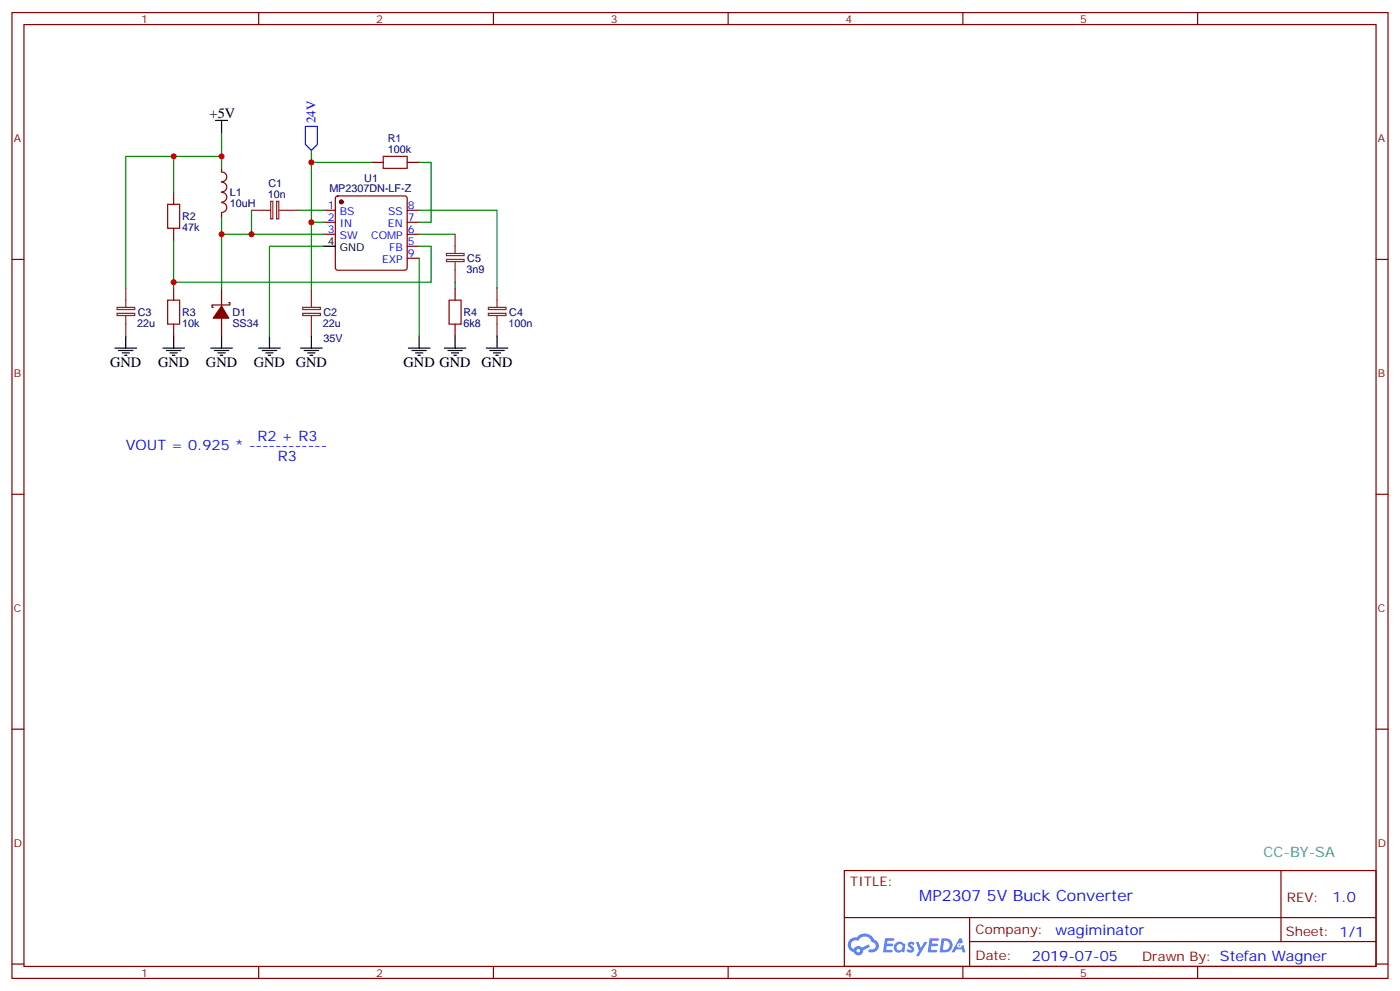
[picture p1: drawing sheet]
<svg xmlns="http://www.w3.org/2000/svg" width="412mm" height="292mm" viewBox="0 0 412 292" stroke-linecap="round" stroke-linejoin="round" font-family="sans-serif">
<g fill="none" stroke="#870000" stroke-width=".35">
<path d="M3.5 3.7h405.4v284.3h-405.4zM7.1 7.2h398.2v277.3h-398.2zM76.2 3.7v3.5M145.3 3.7v3.5M214.5 3.7v3.5M283.6 3.7v3.5M352.8 3.7v3.5M3.5 76.4h3.6M405.3 76.4h3.6M3.5 145.5h3.6M405.3 145.5h3.6M3.5 214.7h3.6"/>
<path d="M405.3 214.7h3.6M248.7 256.3h156.6v28.2h-156.6zM377.3 256.3v20.9M248.7 270.1h156.5M285.6 277.2h119.6M285.6 270.1v14.2M3.5 283.8h3.6M76.2 284.5v3.5M145.3 284.5v3.5M214.5 284.5v3.5M283.6 284.5v3.5M352.8 284.5v3.5"/>
<path d="M405.3 283.8h3.6"/>
</g>
<g fill="#5487ff">
<path d="M267.7 277.5a1.22 1.22 0 0 1 1.7 .2l-.4 .6a.47 .47 0 0 0-.3-.4 .47 .47 0 0 0-.5 .2l.1 .2a1.14 1.14 0 0 1 .8 1.8 1.14 1.14 0 0 1-1.9 0l-.2-.2 .5-.6 .7 .5a.29 .29 0 0 0 .3-.3 .29 .29 0 0 0-.2-.3 1.04 1.04 0 0 1-.6-1.7z"/>
<path d="M260.7 276.2h2.4l.3 .2-.2 .5-1.8 .1-.1 .8h1.5l.3 .4-.3 .4h-1.6l-.2 1.1h1.7l.2 .3-.2 .3-2.6 .1z"/>
<path d="M273.8 276.2h2.4l.3 .2-.1 .5-1.8 .1-.2 .8h1.6l.3 .4-.4 .4-1.6-.1-.1 1.1 1.7 .1 .2 .3-.2 .3-2.6 .1z"/>
<path d="M282.6 276.2h.7l.3 1.3-.6 .3a.69 .69 0 0 0-1 .3 .69 .69 0 0 0 .4 .9 .69 .69 0 0 0 .9-.6l.5-.2 .6 2.2h-.8l-.2-.9h-1.8l-.5 .9h-.8z"/>
<path d="M269.8 277.3h.8l.6 1.8 1.1-1.8h.9l-2.6 4.2h-.8l.9-1.5z"/>
<path d="M277.4 276.2l-.6 4.2h1.3a2.11 2.11 0 0 0 2.5-2.1 2.11 2.11 0 0 0-2.5-2.1zM278.1 277a1.39 1.39 0 0 1 1.7 1.4 1.39 1.39 0 0 1-1.8 1.2h-.3z"/>
<path d="M263.7 277.8a1.54 1.54 0 0 0-.1 2.2 1.54 1.54 0 0 0 2.2 .1l.6 .3 .3-2.3-.2-.3h-.4a1.49 1.49 0 0 0-2.4 0zM264 278.8a.94 .94 0 0 1 1.8 0 .94 .94 0 0 1-1.8 0z"/>
<path d="M250.4 276.6a2.18 2.18 0 0 0 1.1 3.7 1.44 1.44 0 0 0 1.6 .9 1.44 1.44 0 0 0 1.2-1.4l2-1.1-.5-.7-1.9 1a1.47 1.47 0 0 0-2.4 .4 1.39 1.39 0 0 1-.7-1.9 1.39 1.39 0 0 1 2-.5 2.12 2.12 0 0 1 2.2-1.3 2.12 2.12 0 0 1 1.9 1.7 1.14 1.14 0 0 1 1.1 1.4 1.14 1.14 0 0 1-1.7 .7 .43 .43 0 0 0-.5 .4 .43 .43 0 0 0 .4 .5 1.98 1.98 0 0 0 2.5-1.2 1.98 1.98 0 0 0-1.2-2.6 3.1 3.1 0 0 0-5.3-.6l-.9 .1zM252.3 279.9a.55 .55 0 0 1 1.1 0 .55 .55 0 0 1-1.1 0z"/>
<circle cx="282.6" cy="278.3" r=".26"/>
</g>
<g fill="#870000" stroke="#870000" stroke-width=".35">
<path d="M65.3 90.1l2.1 3.6h-4.6z"/>
<circle cx="100.5" cy="59.4" r=".53"/>
</g>
<g fill="none" stroke="#870000" stroke-width=".35">
<path d="M51.2 56.6v3.5M65.3 49.6v1M65.3 50.7a1.41 1.41 0 0 1 1.5 1.4 1.41 1.41 0 0 1-1.5 1.4M65.3 59.7a1.41 1.41 0 0 1 1.5 1.4 1.41 1.41 0 0 1-1.5 1.4M65.3 53.7a1.41 1.41 0 0 1 1.5 1.4 1.41 1.41 0 0 1-1.5 1.4M65.3 56.6a1.41 1.41 0 0 1 1.5 1.4 1.41 1.41 0 0 1-1.5 1.5M99 57.9l.5-.2h19.7l.5 .2 .2 .5v20.4l-.2 .5-.5 .3h-19.7l-.5-.3-.2-.5v-20.4zM109.4 47.8h3.5M119.9 47.8h3.6M51.2 67.2v3.5M65.3 62.6v1.1M95.2 61.9h3.6"/>
<path d="M95.2 65.4h3.6M95.2 69h3.6M119.9 61.9h3.6M119.9 65.4h3.6M119.9 69h3.6M119.9 72.5h3.6M119.9 76h3.6M51.2 84.8v3.6M51.2 95.4v3.6M65.3 84.8v5.3M65.3 93.7v5.3M67.4 89.1h.3v.7h-5.3v.7h.4"/>
<path d="M134.1 84.8v3.6M134.1 95.4v3.6"/>
</g>
<g fill="none" stroke="#000" stroke-width=".35">
<path d="M63.5 35.5h3.5M65.3 35.5v3.5M95.2 72.5h3.6M37 99v3.5M51.2 99v3.5M65.3 99v3.5M79.4 99v3.5M91.7 99v3.5M123.5 99v3.5M134.1 99v3.5M146.4 99v3.5M33.9 102.5h6.3"/>
<path d="M34.9 103.2h4.3M36 103.9h2.1M36.7 104.6h.7M48 102.5h6.3M49 103.2h4.3M50.1 103.9h2.1M50.8 104.6h.7M62.1 102.5h6.3M63.1 103.2h4.3M64.2 103.9h2.1M64.9 104.6h.7M76.2 102.5h6.3"/>
<path d="M77.3 103.2h4.2M78.3 103.9h2.1M79 104.6h.7M88.5 102.5h6.4M89.6 103.2h4.2M90.7 103.9h2.1M91.4 104.6h.7M120.3 102.5h6.3M121.4 103.2h4.2M122.4 103.9h2.1M123.1 104.6h.7M130.9 102.5h6.3"/>
<path d="M131.9 103.2h4.3M133 103.9h2.1M133.7 104.6h.7M143.2 102.5h6.4M144.3 103.2h4.2M145.3 103.9h2.2M146 104.6h.8"/>
</g>
<g fill="none" stroke="#8c2424" stroke-width=".35">
<path d="M79.7 59.3h.7v5.2h-.7zM81.5 59.3h.6v5.2h-.6zM74.1 61.9h5.6M82.2 61.9h6M131.5 76.4h5.2v.6h-5.2zM131.5 74.6h5.2v.6h-5.2zM134.1 69v5.6M134.1 77.1v6M34.5 92.3h5.2v.6h-5.2zM34.5 90.5h5.2v.6h-5.2zM37 84.8v5.7M37 93v6"/>
<path d="M89.2 92.3h5.2v.6h-5.2zM89.2 90.5h5.2v.6h-5.2zM91.7 84.8v5.7M91.7 93v6M143.9 92.3h5.1v.6h-5.1zM143.9 90.5h5.1v.6h-5.1zM146.4 84.8v5.7M146.4 93v6"/>
</g>
<g fill="none" stroke="#008700" stroke-width=".35">
<path d="M65.3 39v7h-28.3v38.8M51.2 46v10.6M65.3 46v3.6M91.7 44.3v21.1h3.5M91.7 47.8h17.7M123.5 47.8h3.5v17.6h-3.5M51.2 70.7v14.1M65.3 63.7v5.3h29.9M65.3 69v15.8M74.1 61.9v7.1M88.2 61.9h7M91.7 65.4v19.4"/>
<path d="M95.2 72.5h-15.8v26.5M123.5 72.5h3.5v10.6h-75.8M123.5 61.9h22.9v22.9M123.5 69h10.6M123.5 76v23M134.1 83.1v1.7"/>
</g>
<path d="M90 37.2h3.5v5.3l-1.8 1.8-1.7-1.8z" fill="none" stroke="#00f" stroke-width=".35"/>
<path d="M112.9 46h7v3.6h-7zM49.4 60.1h3.5v7.1h-3.5zM49.4 88.4h3.5v7h-3.5zM132.3 88.4h3.5v7h-3.5z" fill="none" stroke="#a10000" stroke-width=".35"/>
<g fill="#c00">
<circle cx="65.3" cy="46" r=".88"/>
<circle cx="51.2" cy="46" r=".88"/>
<circle cx="91.7" cy="47.8" r=".88"/>
<circle cx="74.1" cy="69" r=".88"/>
<circle cx="65.3" cy="69" r=".88"/>
<circle cx="91.7" cy="65.4" r=".88"/>
<circle cx="51.2" cy="83.1" r=".88"/>
</g>
<text font-size="4.6" fill="#00f" x="270.8" y="265.3">MP2307 5V Buck Converter</text>
<g font-size="4.2">
<text x="61.7" y="34.7">+5V</text>
<text x="32.5" y="108.1">GND</text>
<text x="46.6" y="108.1">GND</text>
<text x="60.7" y="108.1">GND</text>
<text x="74.8" y="108.1">GND</text>
<text x="87.1" y="108.1">GND</text>
<text x="118.9" y="108.1">GND GND</text>
<text x="141.8" y="108.1">GND</text>
</g>
<g font-size="4.2" fill="#00f">
<text x="75.8" y="129.7">R2 + R3</text>
<text x="37" y="132.5">VOUT = 0.925 * ------------</text>
<text x="81.8" y="135.7">R3</text>
<text x="392.5" y="265.6">1.0</text>
<text x="310.9" y="275.1">wagiminator</text>
<text x="304" y="282.9">2019-07-05</text>
</g>
<text font-size="4.2" fill="#0099b0" x="372.2" y="252.4">CC-BY-SA</text>
<text font-size="3.9" fill="#00f" x="92.9" y="36.3" transform="rotate(-90 92.9 36.3)">24V</text>
<g font-size="3.9" fill="#800">
<text x="250.5" y="260.9">TITLE:</text>
<text x="379.1" y="265.6">REV:</text>
<text x="287.4" y="275.1">Company:</text>
<text x="378.7" y="275.7">Sheet: 1/1</text>
<text x="287.4" y="282.8">Date:</text>
<text x="336.4" y="282.8">Drawn By: Stefan Wagner</text>
</g>
<g font-size="3.2" fill="#800">
<text x="41.6" y="6.7">1</text>
<text x="110.8" y="6.7">2</text>
<text x="179.9" y="6.7">3</text>
<text x="249.1" y="6.7">4</text>
<text x="318.2" y="6.7">5</text>
<text x="4.1" y="41.8">A</text>
<text x="405.9" y="41.8">A</text>
<text x="4.1" y="110.9">B</text>
<text x="405.9" y="110.9">B</text>
<text x="4.1" y="180.1">C</text>
<text x="405.9" y="180.1">C</text>
<text x="4.1" y="249.2">D</text>
<text x="405.9" y="249.2">D</text>
<text x="41.6" y="287.5">1</text>
<text x="110.8" y="287.5">2</text>
<text x="179.9" y="287.5">3</text>
<text x="249.1" y="287.5">4</text>
<text x="318.2" y="287.5">5</text>
</g>
<g font-size="3.2" fill="#000080">
<text x="114.3" y="41.8">R1</text>
<text x="114.3" y="45">100k</text>
<text x="107.3" y="53.4">U1</text>
<text x="67.7" y="57.8">L1</text>
<text x="78.9" y="58.2">10n</text>
<text x="79.1" y="55">C1</text>
<text x="97" y="56.6">MP2307DN-LF-Z</text>
<text x="53.6" y="64.8">R2</text>
<text x="67.7" y="60.9">10uH</text>
<text x="53.6" y="68">47k</text>
<text x="137.7" y="77.2">C5</text>
<text x="137.4" y="80.4">3n9</text>
<text x="40.6" y="93">C3</text>
<text x="53.6" y="93">R3</text>
<text x="68.4" y="93">D1</text>
<text x="95.2" y="93">C2</text>
<text x="136.5" y="93">R4</text>
<text x="150" y="93">C4</text>
<text x="40.4" y="96.2">22u</text>
<text x="53.6" y="96.3">10k</text>
<text x="68.4" y="96.2">SS34</text>
<text x="95.1" y="96.2">22u</text>
<text x="95.2" y="100.7">35V</text>
<text x="136.5" y="96.3">6k8</text>
<text x="149.7" y="96.3">100n</text>
</g>
<g font-size="3.2" fill="#00f">
<text x="96.6" y="61.6">1</text>
<text x="96.6" y="65.1">2</text>
<text x="100.1" y="63.3">BS</text>
<text x="114.3" y="63.3">SS</text>
<text x="120.1" y="65.1">7</text>
<text x="120.1" y="61.6">8</text>
<text x="96.6" y="68.6">3</text>
<text x="100.1" y="66.9">IN</text>
<text x="100.1" y="70.4">SW</text>
<text x="109.3" y="70.4">COMP</text>
<text x="114.3" y="66.9">EN</text>
<text x="120.1" y="68.6">6</text>
<text x="112.5" y="77.4">EXP</text>
<text x="114.6" y="73.9">FB</text>
<text x="120.1" y="72.1">5</text>
<text x="120.1" y="75.7">9</text>
</g>
<g font-size="3.2">
<text x="96.6" y="72.1">4</text>
<text x="100.1" y="73.9">GND</text>
</g>
</svg>
